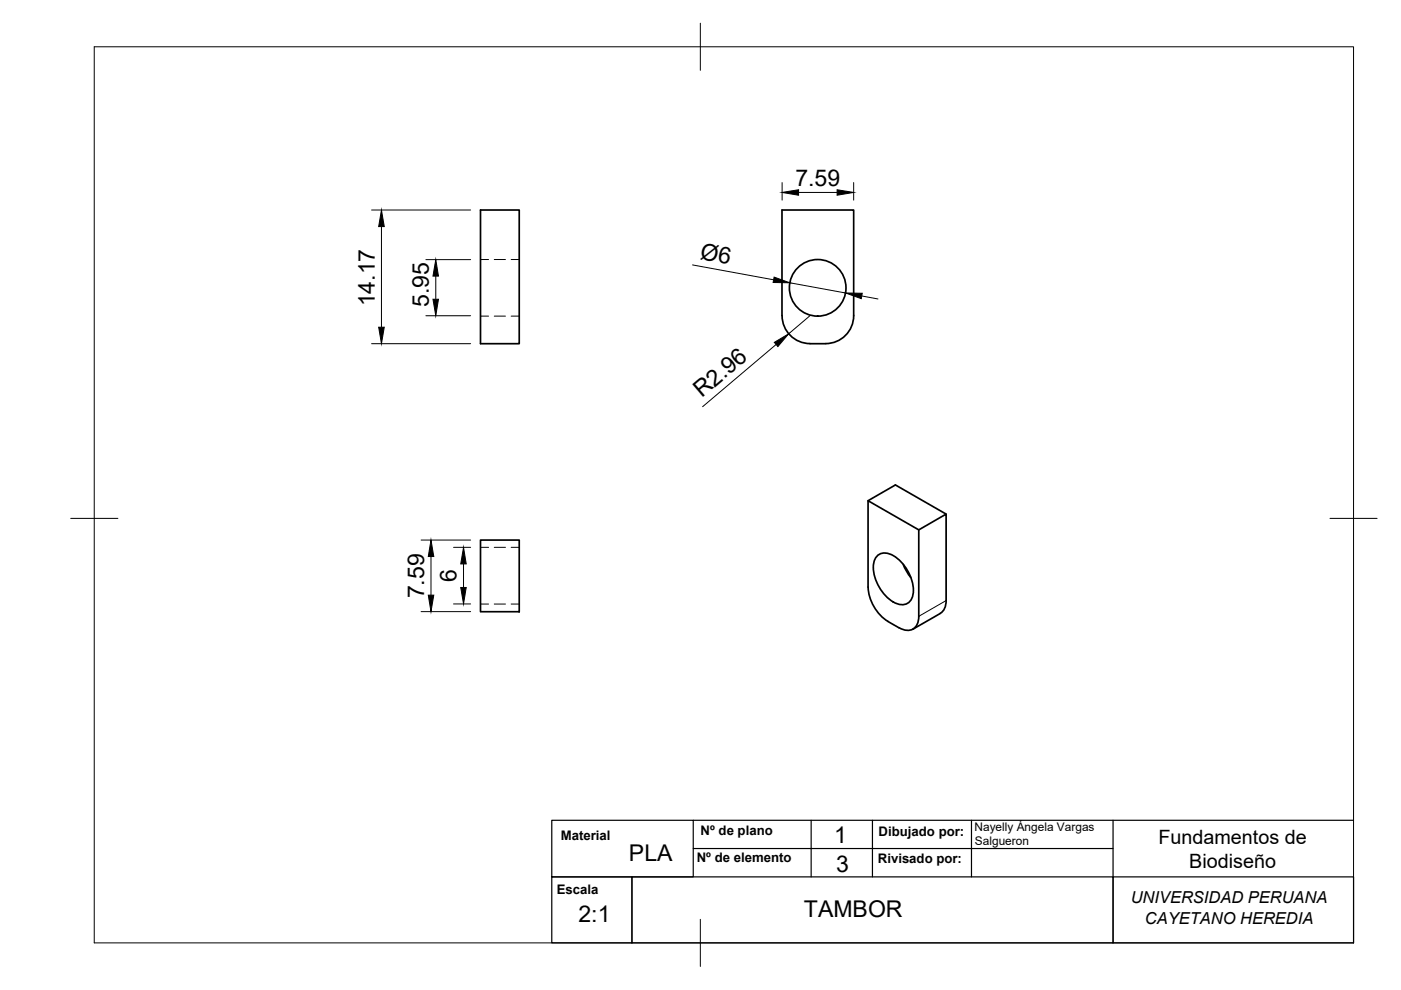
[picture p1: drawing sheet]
<svg xmlns="http://www.w3.org/2000/svg" width="297mm" height="210mm" viewBox="0 0 297 210" stroke-linecap="round" stroke-linejoin="round" font-family="sans-serif">
<!-- layer: Visible -->
<g fill="none" stroke="#000" stroke-width=".36">
<path d="M101.9 44.5h8.2v28.4h-8.2zM171.7 72.9h3.4M171.7 72.8a5.9 5.9 0 0 1-5.9-5.9v-22.4h15.2v22.4a5.9 5.9 0 0 1-5.9 5.9M101.9 114.5h8.2v15.2h-8.2zM184 106.2l10.8 6.1v18.4a2.51 2.51 0 0 1-2.7 2.9l-1.5-.5-2.4-1.3M186.2 117.7a3.2 3.2 0 0 1 3.9 .6 9.1 9.1 0 0 1 3.5 7.7 2.38 2.38 0 0 1-3.4 2 8.9 8.9 0 0 1-5-8.6l.2-.7zM191.5 119.7l.7 1.4 .9 1.3M194.8 112.3l5.8-3.3v18.3M200.6 109l-10.8-6.2-5.8 3.4v18.3M184.1 124.5a9.2 9.2 0 0 0 4.1 7.2M199.4 130.1l-5.9 3.3M200.6 127.3a2.97 2.97 0 0 1-1.2 2.7"/>
<circle cx="173.4" cy="61" r="6"/>
</g>
<!-- layer: Hidden -->
<path d="M101.9 55h1.7M104.8 55h2.4M108.4 55h1.7M101.9 67h1.7M104.8 67h2.4M108.4 67h1.7M101.9 116h1.7M104.8 116h2.4M108.4 116h1.7M101.9 128.1h1.7M104.8 128.1h2.4M108.4 128.1h1.7" fill="none" stroke="#000" stroke-width=".21"/>
<!-- layer: Visible Narrow -->
<path d="M200.6 127.3l-5.8 3.4" fill="none" stroke="#000" stroke-width=".21"/>
<!-- layer: BORDER -->
<path d="M20 9.9h267v190h-267zM148.5 4.9v10M15 109.9h10M282 109.9h10M148.5 194.9v10" fill="none" stroke="#000" stroke-width=".21"/>
<path d="M117 173.9h30v12h-30zM147 179.9h89M147 173.9h38M172 173.9v12M206 173.9v12M236 173.9v12M287 173.9h-102v12M117 185.9h17v14h-17zM134 185.9h102v14h-102zM236 185.9h51v14h-51z" fill="none" stroke="#000" stroke-width=".25"/>
<!-- layer: FD_Dimensions -->
<g fill="none" stroke="#000" stroke-width=".21">
<path d="M165.8 38.7v3.7M181 38.7v3.7M78.8 44.5h21M80.9 48v21.4M90.3 55h9.5M92.4 58.5v5M146.8 56.2l17.2 3.1M167.5 60l11.8 2.1M169.3 40.8h8.2M78.8 72.9h21M90.3 66.9h9.5M164.5 73l-15.5 13.2"/>
<path d="M171.7 66.9l-4.5 3.9M182.7 62.8l3.4 .6M89.3 114.5h10.5M91.4 118v8.2M96.2 116h3.6M98.3 119.6v5M89.3 129.7h10.5M96.2 128.1h3.6"/>
</g>
<g fill="#000" stroke="#000" stroke-width=".21">
<path d="M80.9 44.5l.6 3.5h-1.2zM92.4 55l.6 3.5h-1.2zM164.1 58.8l3.4 1.2-3.6-.1zM165.8 40.8l3.5-.6v1.2zM177.5 40.2l3.5 .6-3.5 .6zM80.3 69.4h1.2l-.6 3.5zM91.8 63.5h1.2l-.6 3.4zM164.2 72.6l3-1.8-2.3 2.7zM179.3 62.1l3.5 .1-.2 1.1zM91.4 114.5l.6 3.5h-1.2zM98.3 116l.5 3.6h-1.1zM90.8 126.2h1.2l-.6 3.5z"/>
<path d="M97.7 124.6h1.1l-.5 3.5z"/>
</g>
<g font-size="4.9">
<text x="168.6" y="39.3">7.59</text>
<text x="148.3" y="54.9" transform="rotate(10 148.3 54.9)">Ø6</text>
<text x="79.5" y="65" transform="rotate(-90 79.5 65)">14.17</text>
<text x="90.9" y="65.1" transform="rotate(-90 90.9 65.1)">5.95</text>
<text x="148.8" y="84.4" transform="rotate(-40 148.8 84.4)">R2.96</text>
<text x="96.8" y="123.4" transform="rotate(-90 96.8 123.4)">6</text>
<text x="89.9" y="126.9" transform="rotate(-90 89.9 126.9)">7.59</text>
<text x="176.9" y="178.7">1</text>
<text x="133.3" y="182.5">PLA</text>
<text x="177.3" y="184.8">3</text>
<text x="122.6" y="195.4">2:1</text>
<text x="170.5" y="194.4">TAMBOR</text>
</g>
<g font-size="4.2">
<text x="245.6" y="179">Fundamentos de</text>
<text x="252.1" y="184">Biodiseño</text>
</g>
<g font-size="3.5">
<text x="239.7" y="191.4">UNIVERSIDAD PERUANA</text>
<text x="242.8" y="195.9">CAYETANO HEREDIA</text>
</g>
<g font-size="2.8">
<text x="118.9" y="178.2">Material</text>
<text x="148.5" y="177.1">Nº de plano</text>
<text x="186.3" y="177.2">Dibujado por:</text>
<text x="147.7" y="182.8">Nº de elemento</text>
<text x="186.1" y="183.1">Rivisado por:</text>
<text x="118" y="189.6">Escala</text>
</g>
<g font-size="2.5">
<text x="206.6" y="176.2">Nayelly Ángela Vargas</text>
<text x="206.7" y="179.2">Salgueron</text>
</g>
</svg>
